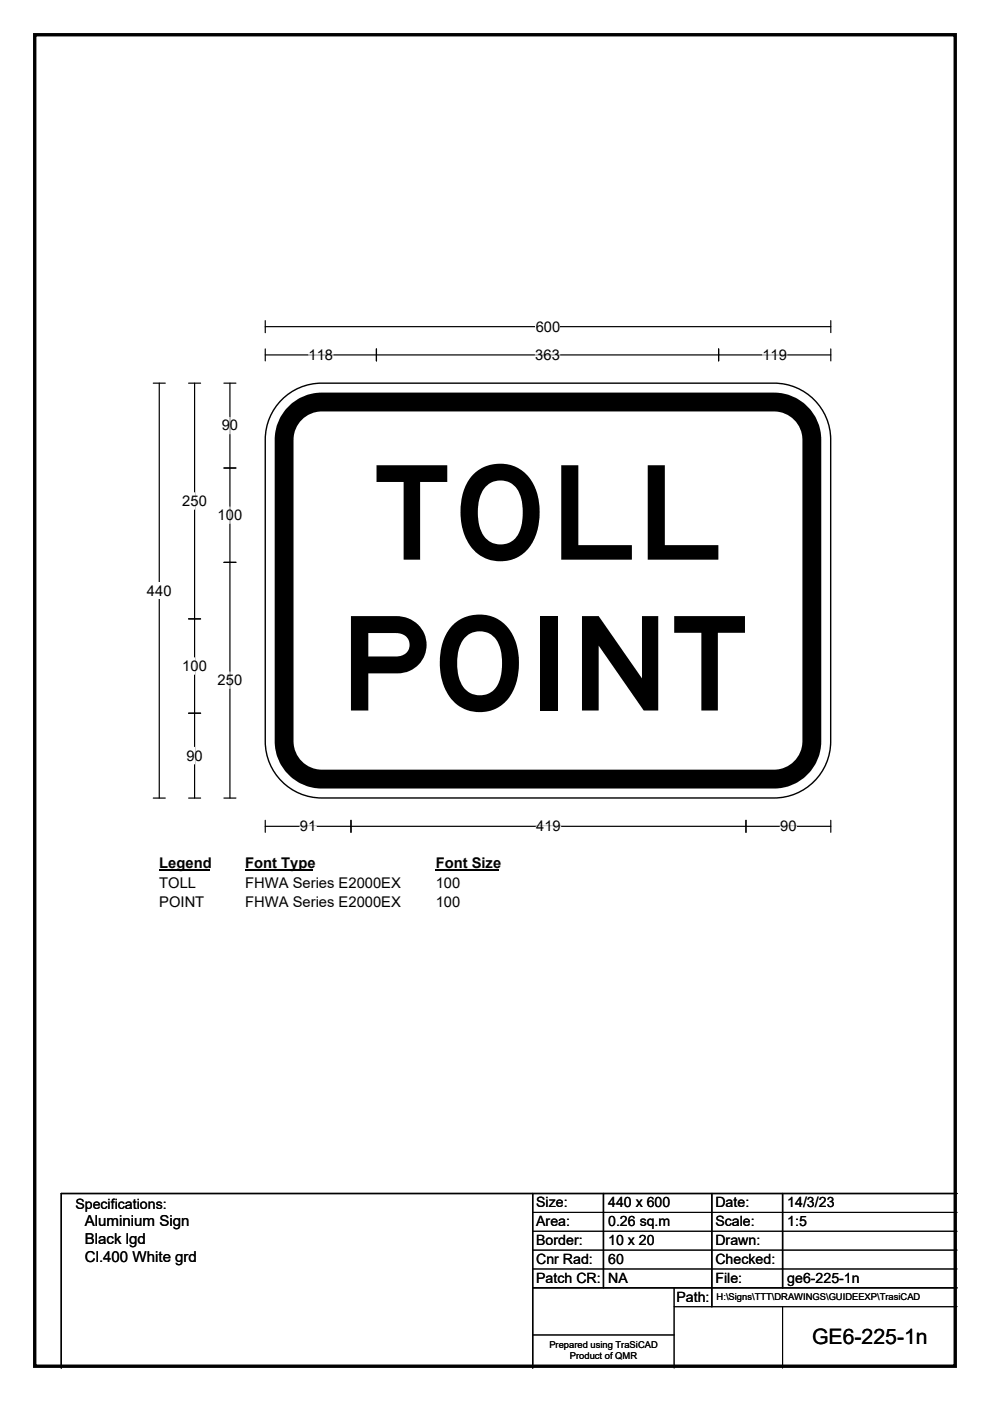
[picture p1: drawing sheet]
<svg xmlns="http://www.w3.org/2000/svg" width="210mm" height="297mm" viewBox="0 0 210 297" stroke-linecap="round" stroke-linejoin="round" font-family="sans-serif">
<path d="M7.4 7.4h195.2v282.3h-195.2z" fill="none" stroke="#000" stroke-width=".72"/>
<path d="M56.3 69.3h119.9M56.3 68v2.5M176.2 68v2.5" fill="none" stroke="#000" stroke-width=".25"/>
<path d="M113.6 67.5h5.2v3.5h-5.2z" fill="#fff"/>
<g fill="none" stroke="#000" stroke-width=".25">
<path d="M56.3 75.2h119.9M56.3 74v2.5M79.8 74v2.5M152.4 74v2.5M176.2 74v2.5M32.5 81.2h2.6M33.8 81.2v88M32.5 169.2h2.6M56.3 173.9v2.6M56.3 175.2h119.9M74.4 173.9v2.6M158.2 173.9v2.6"/>
<path d="M176.2 173.9v2.6"/>
</g>
<path d="M65.4 75.2h5.3M113.5 75.2h5.2M161.7 75.2h5.2M63.6 175.2h3.5M113.7 175.2h5.2M165.5 175.2h3.5" fill="none" stroke="#fff" stroke-width=".25"/>
<path d="M31.2 123.5h5.2v3.5h-5.2z" fill="#fff"/>
<path d="M40 81.2h2.5M41.3 81.2v88M47.5 81.2h2.5M47.5 99.2h2.5M48.8 81.2v88M47.5 119.2h2.5M40 131.2h2.5M40 151.2h2.5M40 169.2h2.5M47.5 169.2h2.5" fill="none" stroke="#000" stroke-width=".25"/>
<path d="M48.8 88.5v3.5M41.3 104.5v3.5M48.8 107.5v3.5M41.3 139.5v3.5M41.3 158.5v3.5M48.8 142.5v3.5" fill="none" stroke="#fff" stroke-width=".25"/>
<path d="M33.8 181.2h10.7v3.5h-10.7z" fill="#fff"/>
<path d="M33.8 184.5h10.7" fill="none" stroke="#000" stroke-width=".32"/>
<path d="M52 181.2h14.4v3.5h-14.4z" fill="#fff"/>
<path d="M52 184.5h14.4" fill="none" stroke="#000" stroke-width=".32"/>
<path d="M92.4 181.2h13.5v3.5h-13.5z" fill="#fff"/>
<path d="M92.4 184.5h13.5" fill="none" stroke="#000" stroke-width=".32"/>
<g fill="#fff">
<path d="M33.8 185.4h7.8v3.5h-7.8z"/>
<path d="M52 185.4h32.9v3.5h-32.9z"/>
<path d="M92.4 185.4h5.2v3.5h-5.2z"/>
<path d="M33.8 189.6h9.5v3.5h-9.5z"/>
<path d="M52 189.6h32.9v3.5h-32.9z"/>
<path d="M92.4 189.6h5.2v3.5h-5.2z"/>
</g>
<path d="M59.8 84.7a11.9 11.9 0 0 1 8.4-3.5h96a12 12 0 0 1 12 12v64a12 12 0 0 1-12 12h-96a12 12 0 0 1-11.9-12v-64a11.9 11.9 0 0 1 3.5-8.5z" fill-rule="evenodd" fill="#fff" stroke="#fff" stroke-width=".21"/>
<path d="M62.6 87.6a8 8 0 0 1 5.6-2.4h96a8 8 0 0 1 8 8v64a8 8 0 0 1-8 8h-96a8 8 0 0 1-7.9-8v-64a8 8 0 0 1 2.3-5.6z" fill="none" stroke="#000" stroke-width="4"/>
<path d="M59.8 84.7a11.9 11.9 0 0 1 8.4-3.5h96a12 12 0 0 1 12 12v64a12 12 0 0 1-12 12h-96a12 12 0 0 1-11.9-12v-64a11.9 11.9 0 0 1 3.5-8.5zM113 253v37M128 253v20.1M151 253v24.1M166 253v20.1M203 253h-190v37M113 273h90" fill="none" stroke="#000" stroke-width=".3"/>
<path d="M113 257h90M113 261h90M113 265h90M113 269h90M143 273v17M143 277.1h60M166 277.1v12.9M113 283h30" fill="none" stroke="#000" stroke-width=".21"/>
<g font-size="27.8">
<text x="79.1" y="118.7">TOLL</text>
<text x="71.9" y="150.6">POINT</text>
</g>
<text font-size="4.5" x="172.2" y="284.9">GE6-225-1n</text>
<g font-size="3.2">
<text x="18" y="263.8">Black lgd</text>
<text x="18" y="259.9">Aluminium Sign</text>
<text x="18" y="267.6">Cl.400 White grd</text>
</g>
<g font-size="3.1">
<text x="113.6" y="70.3">600</text>
<text x="65.4" y="76.3">118</text>
<text x="113.5" y="76.3">363</text>
<text x="161.7" y="76.3">119</text>
<text x="47" y="91.3">90</text>
<text x="38.7" y="107.3">250</text>
<text x="46.2" y="110.3">100</text>
<text x="31.2" y="126.3">440</text>
<text x="38.7" y="142.3">100</text>
<text x="46.2" y="145.3">250</text>
<text x="39.5" y="161.2">90</text>
<text x="63.6" y="176.3">91</text>
<text x="113.7" y="176.3">419</text>
<text x="165.5" y="176.3">90</text>
<text x="33.8" y="184">Legend</text>
<text x="52" y="184">Font Type</text>
<text x="92.4" y="184">Font Size</text>
<text x="33.8" y="188.2">TOLL</text>
<text x="52" y="188.2">FHWA Series E2000EX</text>
<text x="92.4" y="188.2">100</text>
<text x="33.8" y="192.4">POINT</text>
<text x="52" y="192.4">FHWA Series E2000EX</text>
<text x="92.4" y="192.4">100</text>
</g>
<g font-size="3">
<text x="16" y="256.2">Specifications:</text>
<text x="113.7" y="256">Size:</text>
<text x="129" y="256">440 x 600</text>
<text x="151.7" y="256">Date:</text>
<text x="167" y="256">14/3/23</text>
<text x="113.7" y="260">Area:</text>
<text x="113.7" y="264">Border:</text>
<text x="129" y="260">0.26 sq.m</text>
<text x="129" y="264">10 x 20</text>
<text x="151.7" y="260">Scale:</text>
<text x="151.7" y="264">Drawn:</text>
<text x="167" y="260">1:5</text>
<text x="113.7" y="268">Cnr Rad:</text>
<text x="129" y="268">60</text>
<text x="151.7" y="268">Checked:</text>
<text x="113.7" y="272">Patch CR:</text>
<text x="129" y="272">NA</text>
<text x="143.5" y="276">Path:</text>
<text x="151.7" y="272">File:</text>
<text x="167" y="272">ge6-225-1n</text>
</g>
<g font-size="2">
<text x="152" y="275.6">H:\Signs\TTT\DRAWINGS\GUIDEEXP\TrasiCAD</text>
<text x="116.5" y="285.8">Prepared using TraSiCAD</text>
<text x="120.9" y="288.2">Product of QMR</text>
</g>
</svg>
